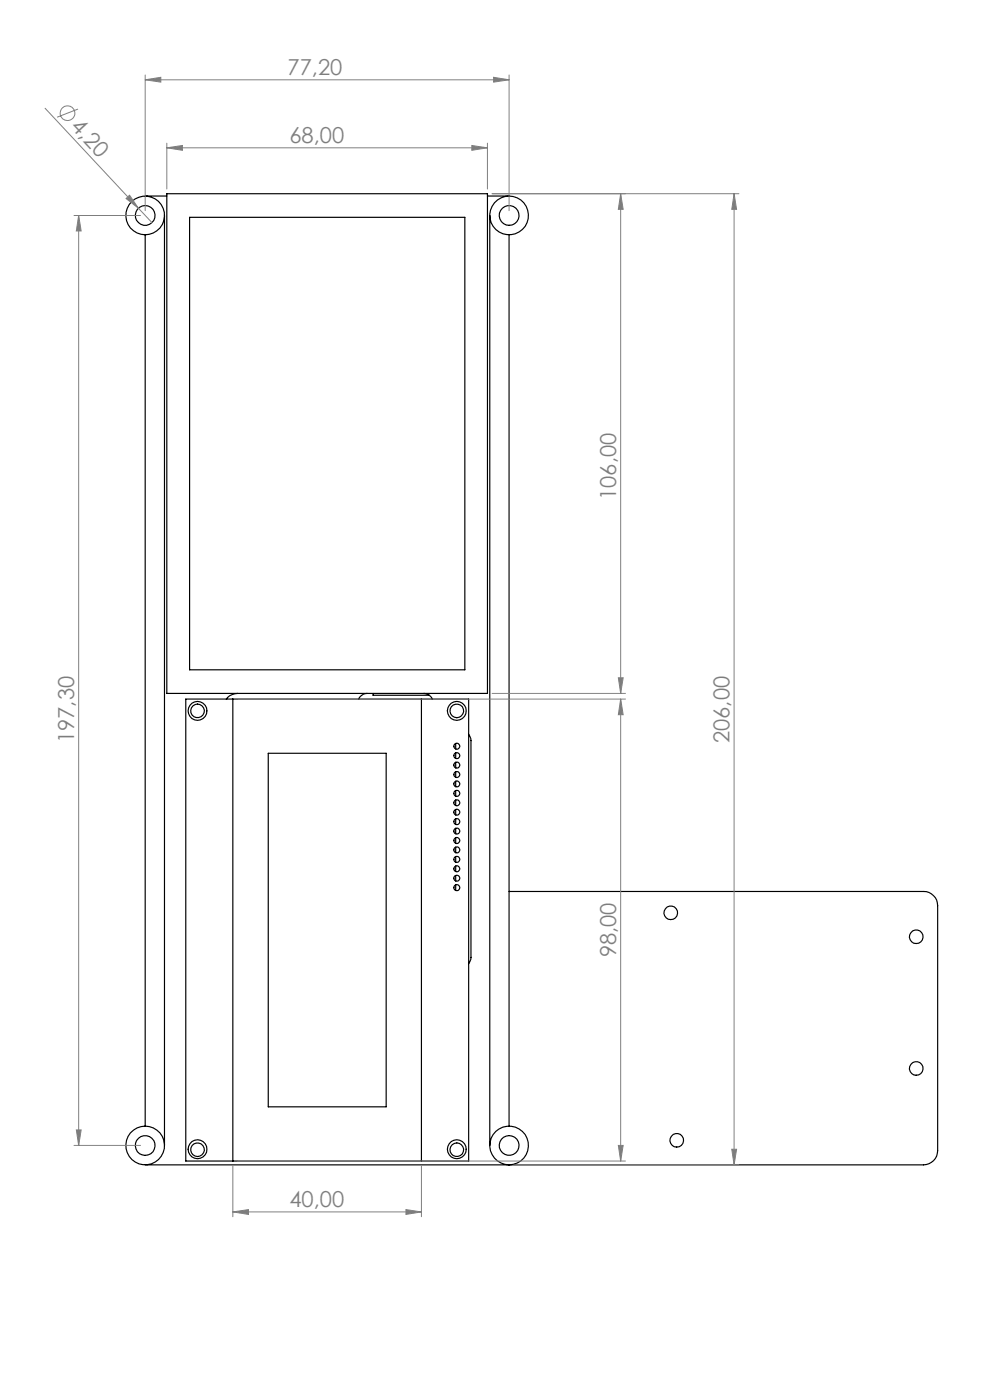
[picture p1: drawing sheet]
<svg xmlns="http://www.w3.org/2000/svg" width="210mm" height="297mm" viewBox="0 0 210 297" stroke-linecap="round" stroke-linejoin="round" font-family="sans-serif">
<g fill="none" stroke="#000" stroke-width=".25">
<path d="M30.8 41.6h4.6M30.8 49.8v189.1M34.9 45.7v197.3M35.4 41.1h68v106h-68zM40.2 46.1h58.4v96h-58.4zM103.4 41.6h4.6M103.9 45.7v197.3M108 49.8v189.1M39.4 148.3h60v98h-60zM49.4 148.3v98M50.4 147.1a3.1 3.1 0 0 0-2.4 1.2M56.9 159.8h25v75h-25z"/>
<path d="M77.9 147.1a2.13 2.13 0 0 0-1.8 1.2M79.1 147.1v.4h12M89.4 148.3v98M89.9 147.1a2.02 2.02 0 0 1 1.8 1.2M96.7 157.7v1.2M96.7 159.7v1.2M99.4 155.8l.5 .9v.4v46v.4l-.5 .9M96.7 161.7v1.2M96.7 163.7v1.2M96.7 165.7v1.2M96.7 167.7v1.2M96.7 169.7v1.2"/>
<path d="M96.7 171.7v1.2M96.7 173.7v1.2M96.7 175.7v1.2M96.7 177.7v1.2M96.7 179.7v1.2M96.7 181.7v1.2M96.7 183.7v1.2M96.7 185.7v1.2M96.7 187.7v1.2M108 189.1h87.9a3 3 0 0 1 3 3v52a3 3 0 0 1-3 3h-165.1"/>
<circle cx="30.8" cy="45.7" r="2.11"/>
<circle cx="30.8" cy="45.7" r="4.1"/>
<circle cx="108" cy="45.7" r="4.1"/>
<circle cx="108" cy="45.7" r="2.1"/>
<circle cx="41.9" cy="150.8" r="2"/>
<circle cx="41.9" cy="150.8" r="1.45"/>
<circle cx="96.9" cy="150.8" r="1.45"/>
<circle cx="96.9" cy="150.8" r="2"/>
<circle cx="96.9" cy="158.3" r=".63"/>
<circle cx="96.9" cy="172.3" r=".63"/>
<circle cx="96.9" cy="166.3" r=".63"/>
<circle cx="96.9" cy="178.3" r=".63"/>
<circle cx="96.9" cy="176.3" r=".63"/>
<circle cx="96.9" cy="164.3" r=".63"/>
<circle cx="96.9" cy="170.3" r=".63"/>
<circle cx="96.9" cy="160.3" r=".64"/>
<circle cx="96.9" cy="162.3" r=".64"/>
<circle cx="96.9" cy="174.3" r=".64"/>
<circle cx="96.9" cy="168.3" r=".64"/>
<circle cx="96.9" cy="184.3" r=".63"/>
<circle cx="96.9" cy="188.3" r=".64"/>
<circle cx="96.9" cy="182.3" r=".64"/>
<circle cx="96.9" cy="180.3" r=".64"/>
<circle cx="96.9" cy="186.3" r=".64"/>
<circle cx="142.3" cy="193.6" r="1.44"/>
<circle cx="194.4" cy="198.7" r="1.44"/>
<circle cx="194.4" cy="226.7" r="1.44"/>
<circle cx="30.8" cy="243" r="4.1"/>
<circle cx="30.8" cy="243" r="2.11"/>
<circle cx="41.9" cy="243.9" r="1.45"/>
<circle cx="41.9" cy="243.8" r="2"/>
<circle cx="96.9" cy="243.8" r="2"/>
<circle cx="96.9" cy="243.9" r="1.46"/>
<circle cx="108" cy="243" r="4.1"/>
<circle cx="108" cy="243" r="2.1"/>
<circle cx="143.6" cy="241.9" r="1.44"/>
</g>
<g fill="none" stroke="#808080" stroke-width=".21">
<path d="M30.8 16.9l3.3-.5v1zM30.8 15.9v28.8M30.8 16.9h77.2M104.7 16.4l3.3 .5-3.3 .5zM108 15.9v28.8M9.6 23l19.8 21.2M16.5 23.1l-4.4 1.8M35.4 31.4l3.3-.5v1zM35.4 30.4v9.7M35.4 31.4h68M100.1 30.9l3.3 .5-3.3 .5zM103.4 30.4v9.7"/>
<path d="M15.7 45.7h14.1M16.7 45.7l.5 3.3h-1zM16.7 45.7v197.3M26.7 42.1l.8-.7 1.9 2.8zM29.4 44.2l2.8 3M104.4 41.1h52.3M131.7 41.1l.5 3.3h-1zM131.7 41.1v106M155.7 41.1l.5 3.3h-1zM155.7 41.1v206M50.4 148.3h82.3M104.4 147.1h28.3"/>
<path d="M131.2 143.8h1l-.5 3.3zM131.7 148.3l.5 3.3h-1zM131.7 148.3v98M16.2 239.7h1l-.5 3.3zM15.7 243h14.1M49.4 257.1l3.3-.5v1zM49.4 247.3v10.8M49.4 257.1h40M50.4 246.3h82.3M86.1 256.6l3.3 .5-3.3 .5zM89.4 247.3v10.8M109 247.1h47.7"/>
<path d="M131.2 243h1l-.5 3.3zM155.2 243.8h1l-.5 3.3z"/>
<circle cx="14.3" cy="24" r="1.56"/>
</g>
<g fill="#808080">
<path d="M26.7 42.1l.8-.7 1.9 2.8z"/>
<path d="M35.4 31.4l3.3-.5v1zM100.1 30.9l3.3 .5-3.3 .5zM30.8 16.9l3.3-.5v1zM104.7 16.4l3.3 .5-3.3 .5z"/>
<path d="M16.2 239.7h1l-.5 3.3zM16.7 45.7l.5 3.3h-1zM155.2 243.8h1l-.5 3.3zM155.7 41.1l.5 3.3h-1z"/>
<path d="M131.7 41.1l.5 3.3h-1zM131.2 143.8h1l-.5 3.3zM131.7 148.3l.5 3.3h-1zM131.2 243h1l-.5 3.3z"/>
<path d="M49.4 257.1l3.3-.5v1zM86.1 256.6l3.3 .5-3.3 .5z"/>
</g>
<g font-size="4.7" fill="#808080">
<text x="61" y="15.9">77,20</text>
<text x="14.8" y="27" transform="rotate(47 14.8 27)">4,20</text>
<text x="61.4" y="30.3">68,00</text>
<text x="130.7" y="106.1" transform="rotate(-90 130.7 106.1)">106,00</text>
<text x="15.7" y="157.6" transform="rotate(-90 15.7 157.6)">197,30</text>
<text x="154.7" y="157.6" transform="rotate(-90 154.7 157.6)">206,00</text>
<text x="130.7" y="203.1" transform="rotate(-90 130.7 203.1)">98,00</text>
<text x="61.4" y="256.1">40,00</text>
</g>
</svg>
